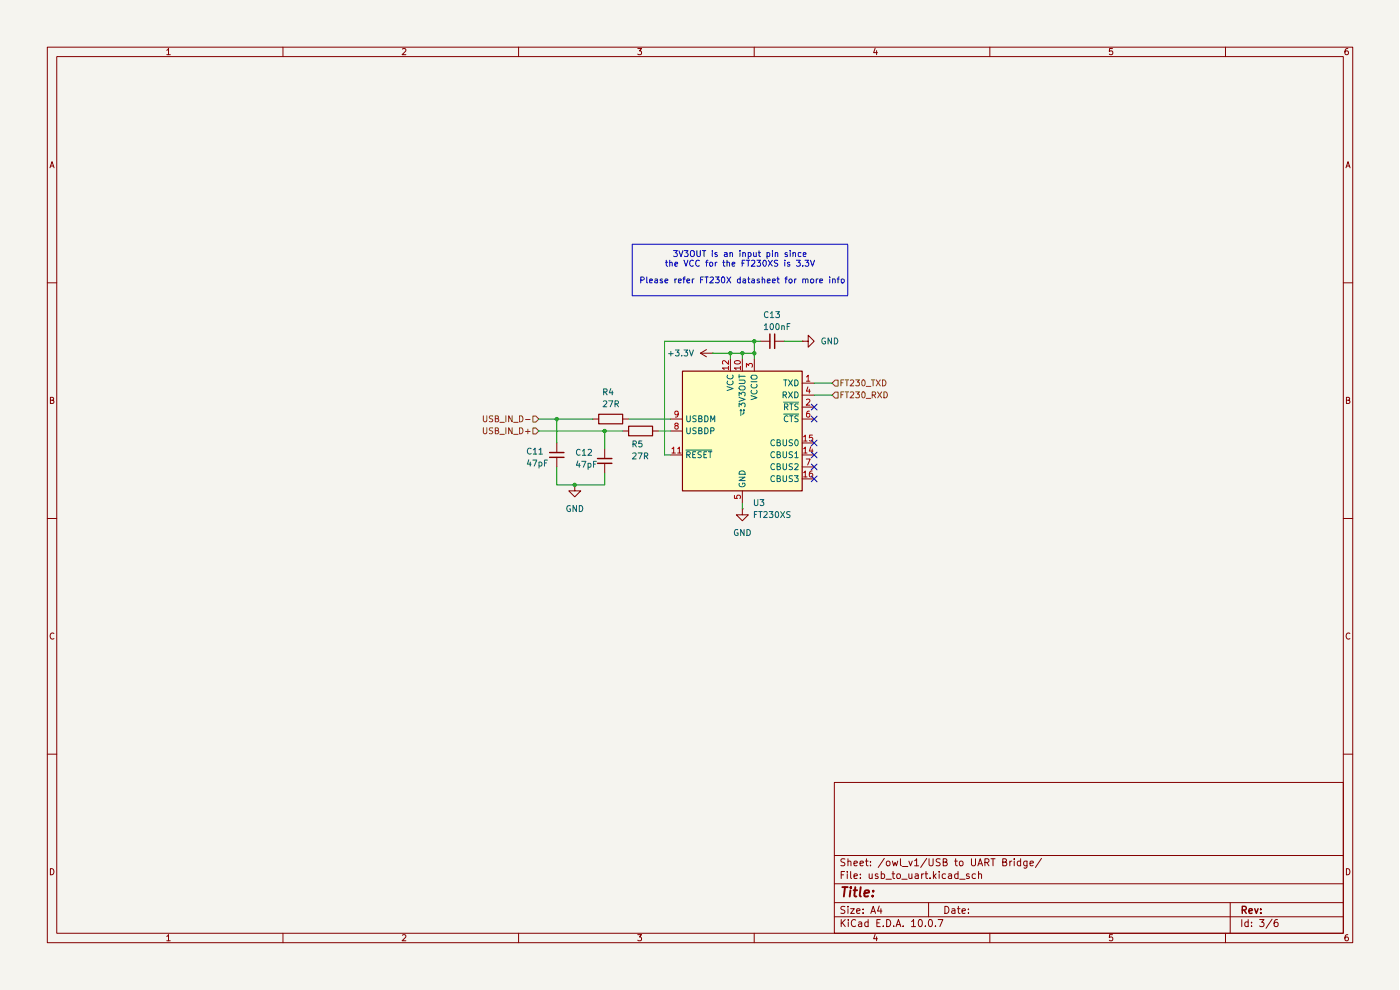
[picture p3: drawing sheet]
(kicad_sch
 (version 20260306)
 (generator "eeschema")
 (generator_version "10.0")
 (paper "A4")
 (lib_symbols
  (symbol "Device:C_Small"
   (pin_numbers (hide yes))
   (pin_names
    (offset 0.254) (hide yes)) (exclude_from_sim no) (in_bom yes) (on_board yes)
   (in_pos_files yes)
   (duplicate_pin_numbers_are_jumpers no)
   (property "Reference" "C" (at 0.254 1.778 0) (show_name no) (do_not_autoplace no) (effects (font (size 1.27 1.27)) (justify left)))
   (property "Value" "C_Small" (at 0.254 -2.032 0) (show_name no) (do_not_autoplace no) (effects (font (size 1.27 1.27)) (justify left)))
   (property "Footprint" "" (at 0 0 0) (show_name no) (do_not_autoplace no) (hide yes) (effects (font (size 1.27 1.27))))
   (property "Datasheet" "" (at 0 0 0) (show_name no) (do_not_autoplace no) (hide yes) (effects (font (size 1.27 1.27))))
   (property "Description" "Unpolarized capacitor, small symbol" (at 0 -10.16 0) (show_name no) (do_not_autoplace no) (hide yes) (effects (font (size 1.27 1.27))))
   (symbol "C_Small_0_1"
    (polyline (pts (xy -1.524 0.508) (xy 1.524 0.508)) (stroke (width 0.3048) (type default)) (fill (type none)))
    (polyline (pts (xy -1.524 -0.508) (xy 1.524 -0.508)) (stroke (width 0.3048) (type default)) (fill (type none))))
   (symbol "C_Small_1_1"
    (pin passive line (at 0 2.54 270) (length 2.032) (name "" (effects (font (size 1.27 1.27)))) (number "1" (effects (font (size 1.27 1.27)))))
    (pin passive line (at 0 -2.54 90) (length 2.032) (name "" (effects (font (size 1.27 1.27)))) (number "2" (effects (font (size 1.27 1.27))))))
   (embedded_fonts no))
  (symbol "Device:R"
   (pin_numbers (hide yes))
   (pin_names
    (offset 0)) (exclude_from_sim no) (in_bom yes) (on_board yes)
   (in_pos_files yes)
   (duplicate_pin_numbers_are_jumpers no)
   (property "Reference" "R" (at 2.032 0 90) (show_name no) (do_not_autoplace no) (effects (font (size 1.27 1.27))))
   (property "Value" "R" (at 0 0 90) (show_name no) (do_not_autoplace no) (effects (font (size 1.27 1.27))))
   (property "Footprint" "" (at -1.778 0 90) (show_name no) (do_not_autoplace no) (hide yes) (effects (font (size 1.27 1.27))))
   (property "Datasheet" "" (at 0 0 0) (show_name no) (do_not_autoplace no) (hide yes) (effects (font (size 1.27 1.27))))
   (property "Description" "Resistor" (at 0 0 0) (show_name no) (do_not_autoplace no) (hide yes) (effects (font (size 1.27 1.27))))
   (symbol "R_0_1"
    (rectangle (start -1.016 -2.54) (end 1.016 2.54) (stroke (width 0.254) (type default)) (fill (type none))))
   (symbol "R_1_1"
    (pin passive line (at 0 3.81 270) (length 1.27) (name "" (effects (font (size 1.27 1.27)))) (number "1" (effects (font (size 1.27 1.27)))))
    (pin passive line (at 0 -3.81 90) (length 1.27) (name "" (effects (font (size 1.27 1.27)))) (number "2" (effects (font (size 1.27 1.27))))))
   (embedded_fonts no))
  (symbol "Interface_USB:FT230XS" (exclude_from_sim no) (in_bom yes) (on_board yes)
   (in_pos_files yes)
   (duplicate_pin_numbers_are_jumpers no)
   (property "Reference" "U" (at -12.7 13.97 0) (show_name no) (do_not_autoplace no) (effects (font (size 1.27 1.27)) (justify left)))
   (property "Value" "FT230XS" (at 5.08 13.97 0) (show_name no) (do_not_autoplace no) (effects (font (size 1.27 1.27)) (justify left)))
   (property "Footprint" "Package_SO:SSOP-16_3.9x4.9mm_P0.635mm" (at 25.4 -15.24 0) (show_name no) (do_not_autoplace no) (hide yes) (effects (font (size 1.27 1.27))))
   (property "Datasheet" "https://ftdichip.com/wp-content/uploads/2025/06/DS_FT230X.pdf" (at 0 -29.21 0) (show_name no) (do_not_autoplace no) (hide yes) (effects (font (size 1.27 1.27))))
   (property "Description" "Full-Speed USB to Basic UART, SSOP-16" (at 0 -26.67 0) (show_name no) (do_not_autoplace no) (hide yes) (effects (font (size 1.27 1.27))))
   (property private "KLC_S4.2_VCC" "This is not a power converter chip" (at 0 -34.29 0) (show_name yes) (do_not_autoplace no) (hide yes) (effects (font (size 1.27 1.27))))
   (property private "KLC_S4.2_3V3OUT" "This is not a power converter chip" (at 0 -36.83 0) (show_name yes) (do_not_autoplace no) (hide yes) (effects (font (size 1.27 1.27))))
   (symbol "FT230XS_0_1"
    (rectangle (start -12.7 12.7) (end 12.7 -12.7) (stroke (width 0.254) (type default)) (fill (type background))))
   (symbol "FT230XS_1_1"
    (pin output line (at 15.24 10.16 180) (length 2.54) (name "TXD" (effects (font (size 1.27 1.27)))) (number "1" (effects (font (size 1.27 1.27)))))
    (pin output line (at 15.24 5.08 180) (length 2.54) (name "~{RTS}" (effects (font (size 1.27 1.27)))) (number "2" (effects (font (size 1.27 1.27)))))
    (pin power_in line (at 2.54 15.24 270) (length 2.54) (name "VCCIO" (effects (font (size 1.27 1.27)))) (number "3" (effects (font (size 1.27 1.27)))))
    (pin input line (at 15.24 7.62 180) (length 2.54) (name "RXD" (effects (font (size 1.27 1.27)))) (number "4" (effects (font (size 1.27 1.27)))))
    (pin power_in line (at 0 -15.24 90) (length 2.54) (name "GND" (effects (font (size 1.27 1.27)))) (number "5" (effects (font (size 1.27 1.27)))))
    (pin input line (at 15.24 2.54 180) (length 2.54) (name "~{CTS}" (effects (font (size 1.27 1.27)))) (number "6" (effects (font (size 1.27 1.27)))))
    (pin bidirectional line (at 15.24 -7.62 180) (length 2.54) (name "CBUS2" (effects (font (size 1.27 1.27)))) (number "7" (effects (font (size 1.27 1.27)))))
    (pin bidirectional line (at -15.24 0 0) (length 2.54) (name "USBDP" (effects (font (size 1.27 1.27)))) (number "8" (effects (font (size 1.27 1.27)))))
    (pin bidirectional line (at -15.24 2.54 0) (length 2.54) (name "USBDM" (effects (font (size 1.27 1.27)))) (number "9" (effects (font (size 1.27 1.27)))))
    (pin power_out line (at 0 15.24 270) (length 2.54) (name "3V3OUT" (effects (font (size 1.27 1.27)))) (number "10" (effects (font (size 1.27 1.27))))
    (alternate "VCC_{IN}" input line))
    (pin input line (at -15.24 -5.08 0) (length 2.54) (name "~{RESET}" (effects (font (size 1.27 1.27)))) (number "11" (effects (font (size 1.27 1.27)))))
    (pin power_in line (at -2.54 15.24 270) (length 2.54) (name "VCC" (effects (font (size 1.27 1.27)))) (number "12" (effects (font (size 1.27 1.27)))))
    (pin passive line (at 0 -15.24 90) (length 2.54) (hide yes) (name "GND" (effects (font (size 1.27 1.27)))) (number "13" (effects (font (size 1.27 1.27)))))
    (pin bidirectional line (at 15.24 -5.08 180) (length 2.54) (name "CBUS1" (effects (font (size 1.27 1.27)))) (number "14" (effects (font (size 1.27 1.27)))))
    (pin bidirectional line (at 15.24 -2.54 180) (length 2.54) (name "CBUS0" (effects (font (size 1.27 1.27)))) (number "15" (effects (font (size 1.27 1.27)))))
    (pin bidirectional line (at 15.24 -10.16 180) (length 2.54) (name "CBUS3" (effects (font (size 1.27 1.27)))) (number "16" (effects (font (size 1.27 1.27))))))
   (embedded_fonts no))
  (symbol "power:+3.3V"
   (power global)
   (pin_numbers (hide yes))
   (pin_names
    (offset 0) (hide yes)) (exclude_from_sim no) (in_bom yes) (on_board yes)
   (in_pos_files yes)
   (duplicate_pin_numbers_are_jumpers no)
   (property "Reference" "#PWR" (at 0 -3.81 0) (show_name no) (do_not_autoplace no) (hide yes) (effects (font (size 1.27 1.27))))
   (property "Value" "+3.3V" (at 0 3.556 0) (show_name no) (do_not_autoplace no) (effects (font (size 1.27 1.27))))
   (property "Footprint" "" (at 0 0 0) (show_name no) (do_not_autoplace no) (hide yes) (effects (font (size 1.27 1.27))))
   (property "Datasheet" "" (at 0 0 0) (show_name no) (do_not_autoplace no) (hide yes) (effects (font (size 1.27 1.27))))
   (property "Description" "Power symbol creates a global label with name \"+3.3V\"" (at 0 0 0) (show_name no) (do_not_autoplace no) (hide yes) (effects (font (size 1.27 1.27))))
   (symbol "+3.3V_0_1"
    (polyline (pts (xy -0.762 1.27) (xy 0 2.54)) (stroke (width 0) (type default)) (fill (type none)))
    (polyline (pts (xy 0 2.54) (xy 0.762 1.27)) (stroke (width 0) (type default)) (fill (type none)))
    (polyline (pts (xy 0 0) (xy 0 2.54)) (stroke (width 0) (type default)) (fill (type none))))
   (symbol "+3.3V_1_1"
    (pin power_in line (at 0 0 90) (length 0) (name "" (effects (font (size 1.27 1.27)))) (number "1" (effects (font (size 1.27 1.27))))))
   (embedded_fonts no))
  (symbol "power:GND"
   (power global)
   (pin_numbers (hide yes))
   (pin_names
    (offset 0) (hide yes)) (exclude_from_sim no) (in_bom yes) (on_board yes)
   (in_pos_files yes)
   (duplicate_pin_numbers_are_jumpers no)
   (property "Reference" "#PWR" (at 0 -6.35 0) (show_name no) (do_not_autoplace no) (hide yes) (effects (font (size 1.27 1.27))))
   (property "Value" "GND" (at 0 -3.81 0) (show_name no) (do_not_autoplace no) (effects (font (size 1.27 1.27))))
   (property "Footprint" "" (at 0 0 0) (show_name no) (do_not_autoplace no) (hide yes) (effects (font (size 1.27 1.27))))
   (property "Datasheet" "" (at 0 0 0) (show_name no) (do_not_autoplace no) (hide yes) (effects (font (size 1.27 1.27))))
   (property "Description" "Power symbol creates a global label with name \"GND\" , ground" (at 0 0 0) (show_name no) (do_not_autoplace no) (hide yes) (effects (font (size 1.27 1.27))))
   (symbol "GND_0_1"
    (polyline (pts (xy 0 0) (xy 0 -1.27) (xy 1.27 -1.27) (xy 0 -2.54) (xy -1.27 -1.27) (xy 0 -1.27)) (stroke (width 0) (type default)) (fill (type none))))
   (symbol "GND_1_1"
    (pin power_in line (at 0 0 270) (length 0) (name "" (effects (font (size 1.27 1.27)))) (number "1" (effects (font (size 1.27 1.27))))))
   (embedded_fonts no)))
 (rectangle
  (start 134.112 51.816)
  (end 179.832 62.738)
  (stroke (width 0) (type default))
  (fill (type none)))
 (text "Please refer FT230X datasheet for more info"
  (exclude_from_sim no)
  (at 157.48 59.69 0)
  (effects (font (size 1.27 1.27))))
 (text "3V3OUT is an input pin since\nthe VCC for the FT230XS is 3.3V"
  (exclude_from_sim no)
  (at 156.972 55.118 0)
  (effects (font (size 1.27 1.27))))
 (junction
  (at 128.27 91.44)
  (diameter 0)
  (color 0 0 0 0))
 (junction
  (at 118.11 88.9)
  (diameter 0)
  (color 0 0 0 0))
 (junction
  (at 160.02 72.39)
  (diameter 0)
  (color 0 0 0 0))
 (junction
  (at 154.94 74.93)
  (diameter 0)
  (color 0 0 0 0))
 (junction
  (at 121.92 102.87)
  (diameter 0)
  (color 0 0 0 0))
 (junction
  (at 157.48 74.93)
  (diameter 0)
  (color 0 0 0 0))
 (junction
  (at 160.02 74.93)
  (diameter 0)
  (color 0 0 0 0))
 (no_connect
  (at 172.72 96.52))
 (no_connect
  (at 172.72 99.06))
 (no_connect
  (at 172.72 101.6))
 (no_connect
  (at 172.72 93.98))
 (no_connect
  (at 172.72 88.9))
 (no_connect
  (at 172.72 86.36))
 (wire
  (pts (xy 160.02 72.39) (xy 161.29 72.39))
  (stroke (width 0) (type default)))
 (wire
  (pts (xy 128.27 102.87) (xy 121.92 102.87))
  (stroke (width 0) (type default)))
 (wire
  (pts (xy 166.37 72.39) (xy 170.18 72.39))
  (stroke (width 0) (type default)))
 (wire
  (pts (xy 118.11 99.06) (xy 118.11 102.87))
  (stroke (width 0) (type default)))
 (wire
  (pts (xy 128.27 91.44) (xy 132.08 91.44))
  (stroke (width 0) (type default)))
 (wire
  (pts (xy 140.97 72.39) (xy 160.02 72.39))
  (stroke (width 0) (type default)))
 (wire
  (pts (xy 157.48 74.93) (xy 160.02 74.93))
  (stroke (width 0) (type default)))
 (wire
  (pts (xy 118.11 102.87) (xy 121.92 102.87))
  (stroke (width 0) (type default)))
 (wire
  (pts (xy 128.27 91.44) (xy 128.27 95.25))
  (stroke (width 0) (type default)))
 (wire
  (pts (xy 142.24 96.52) (xy 140.97 96.52))
  (stroke (width 0) (type default)))
 (wire
  (pts (xy 172.72 81.28) (xy 176.53 81.28))
  (stroke (width 0) (type default)))
 (wire
  (pts (xy 118.11 88.9) (xy 118.11 93.98))
  (stroke (width 0) (type default)))
 (wire
  (pts (xy 133.35 88.9) (xy 142.24 88.9))
  (stroke (width 0) (type default)))
 (wire
  (pts (xy 128.27 100.33) (xy 128.27 102.87))
  (stroke (width 0) (type default)))
 (wire
  (pts (xy 151.13 74.93) (xy 154.94 74.93))
  (stroke (width 0) (type default)))
 (wire
  (pts (xy 157.48 74.93) (xy 157.48 76.2))
  (stroke (width 0) (type default)))
 (wire
  (pts (xy 139.7 91.44) (xy 142.24 91.44))
  (stroke (width 0) (type default)))
 (wire
  (pts (xy 154.94 74.93) (xy 154.94 76.2))
  (stroke (width 0) (type default)))
 (wire
  (pts (xy 114.3 91.44) (xy 128.27 91.44))
  (stroke (width 0) (type default)))
 (wire
  (pts (xy 160.02 74.93) (xy 160.02 76.2))
  (stroke (width 0) (type default)))
 (wire
  (pts (xy 160.02 72.39) (xy 160.02 74.93))
  (stroke (width 0) (type default)))
 (wire
  (pts (xy 154.94 74.93) (xy 157.48 74.93))
  (stroke (width 0) (type default)))
 (wire
  (pts (xy 172.72 83.82) (xy 176.53 83.82))
  (stroke (width 0) (type default)))
 (wire
  (pts (xy 157.48 107.95) (xy 157.48 106.68))
  (stroke (width 0) (type default)))
 (wire
  (pts (xy 140.97 96.52) (xy 140.97 72.39))
  (stroke (width 0) (type default)))
 (wire
  (pts (xy 114.3 88.9) (xy 125.73 88.9))
  (stroke (width 0) (type default)))
 (hierarchical_label "USB_IN_D+"
  (shape input)
  (at 114.3 91.44 180)
  (effects (font (size 1.27 1.27)) (justify right)))
 (hierarchical_label "FT230_RXD"
  (shape input)
  (at 176.53 83.82 0)
  (effects (font (size 1.27 1.27)) (justify left)))
 (hierarchical_label "USB_IN_D-"
  (shape input)
  (at 114.3 88.9 180)
  (effects (font (size 1.27 1.27)) (justify right)))
 (hierarchical_label "FT230_TXD"
  (shape input)
  (at 176.53 81.28 0)
  (effects (font (size 1.27 1.27)) (justify left)))
 (symbol
  (lib_id "power:GND")
  (at 170.18 72.39 90)
  (unit 1)
  (body_style 1)
  (exclude_from_sim no)
  (in_bom yes)
  (on_board yes)
  (in_pos_files yes)
  (dnp no)
  (fields_autoplaced yes)
  (property "Reference" "#PWR021" (at 176.53 72.39 0) (hide yes) (show_name no) (do_not_autoplace no) (effects (font (size 1.27 1.27))))
  (property "Value" "GND" (at 173.99 72.3899 90) (show_name no) (do_not_autoplace no) (effects (font (size 1.27 1.27)) (justify right)))
  (property "Footprint" "" (at 170.18 72.39 0) (hide yes) (show_name no) (do_not_autoplace no) (effects (font (size 1.27 1.27))))
  (property "Datasheet" "" (at 170.18 72.39 0) (hide yes) (show_name no) (do_not_autoplace no) (effects (font (size 1.27 1.27))))
  (property "Description" "Power symbol creates a global label with name \"GND\" , ground" (at 170.18 72.39 0) (hide yes) (show_name no) (do_not_autoplace no) (effects (font (size 1.27 1.27))))
  (pin "1"))
 (symbol
  (lib_id "Device:C_Small")
  (at 118.11 96.52 0)
  (unit 1)
  (body_style 1)
  (exclude_from_sim no)
  (in_bom yes)
  (on_board yes)
  (in_pos_files yes)
  (dnp no)
  (property "Reference" "C11" (at 111.506 95.758 0) (show_name no) (do_not_autoplace no) (effects (font (size 1.27 1.27)) (justify left)))
  (property "Value" "47pF" (at 111.506 98.298 0) (show_name no) (do_not_autoplace no) (effects (font (size 1.27 1.27)) (justify left)))
  (property "Footprint" "Capacitor_SMD:C_0603_1608Metric" (at 118.11 96.52 0) (hide yes) (show_name no) (do_not_autoplace no) (effects (font (size 1.27 1.27))))
  (property "Datasheet" "" (at 118.11 96.52 0) (hide yes) (show_name no) (do_not_autoplace no) (effects (font (size 1.27 1.27))))
  (property "Description" "Unpolarized capacitor, small symbol" (at 118.11 106.68 0) (hide yes) (show_name no) (do_not_autoplace no) (effects (font (size 1.27 1.27))))
  (pin "1")
  (pin "2"))
 (symbol
  (lib_id "power:+3.3V")
  (at 151.13 74.93 90)
  (unit 1)
  (body_style 1)
  (exclude_from_sim no)
  (in_bom yes)
  (on_board yes)
  (in_pos_files yes)
  (dnp no)
  (fields_autoplaced yes)
  (property "Reference" "#PWR019" (at 154.94 74.93 0) (hide yes) (show_name no) (do_not_autoplace no) (effects (font (size 1.27 1.27))))
  (property "Value" "+3.3V" (at 147.32 74.9299 90) (show_name no) (do_not_autoplace no) (effects (font (size 1.27 1.27)) (justify left)))
  (property "Footprint" "" (at 151.13 74.93 0) (hide yes) (show_name no) (do_not_autoplace no) (effects (font (size 1.27 1.27))))
  (property "Datasheet" "" (at 151.13 74.93 0) (hide yes) (show_name no) (do_not_autoplace no) (effects (font (size 1.27 1.27))))
  (property "Description" "Power symbol creates a global label with name \"+3.3V\"" (at 151.13 74.93 0) (hide yes) (show_name no) (do_not_autoplace no) (effects (font (size 1.27 1.27))))
  (pin "1"))
 (symbol
  (lib_id "Device:R")
  (at 129.54 88.9 90)
  (unit 1)
  (body_style 1)
  (exclude_from_sim no)
  (in_bom yes)
  (on_board yes)
  (in_pos_files yes)
  (dnp no)
  (property "Reference" "R4" (at 127.635 83.1849 90) (show_name no) (do_not_autoplace no) (effects (font (size 1.27 1.27)) (justify right)))
  (property "Value" "27R" (at 127.635 85.7249 90) (show_name no) (do_not_autoplace no) (effects (font (size 1.27 1.27)) (justify right)))
  (property "Footprint" "Resistor_SMD:R_0603_1608Metric" (at 129.54 90.678 90) (hide yes) (show_name no) (do_not_autoplace no) (effects (font (size 1.27 1.27))))
  (property "Datasheet" "" (at 129.54 88.9 0) (hide yes) (show_name no) (do_not_autoplace no) (effects (font (size 1.27 1.27))))
  (property "Description" "Resistor" (at 129.54 88.9 0) (hide yes) (show_name no) (do_not_autoplace no) (effects (font (size 1.27 1.27))))
  (pin "1")
  (pin "2"))
 (symbol
  (lib_id "power:GND")
  (at 157.48 107.95 0)
  (unit 1)
  (body_style 1)
  (exclude_from_sim no)
  (in_bom yes)
  (on_board yes)
  (in_pos_files yes)
  (dnp no)
  (fields_autoplaced yes)
  (property "Reference" "#PWR018" (at 157.48 114.3 0) (hide yes) (show_name no) (do_not_autoplace no) (effects (font (size 1.27 1.27))))
  (property "Value" "GND" (at 157.48 113.03 0) (show_name no) (do_not_autoplace no) (effects (font (size 1.27 1.27))))
  (property "Footprint" "" (at 157.48 107.95 0) (hide yes) (show_name no) (do_not_autoplace no) (effects (font (size 1.27 1.27))))
  (property "Datasheet" "" (at 157.48 107.95 0) (hide yes) (show_name no) (do_not_autoplace no) (effects (font (size 1.27 1.27))))
  (property "Description" "Power symbol creates a global label with name \"GND\" , ground" (at 157.48 107.95 0) (hide yes) (show_name no) (do_not_autoplace no) (effects (font (size 1.27 1.27))))
  (pin "1"))
 (symbol
  (lib_id "power:GND")
  (at 121.92 102.87 0)
  (unit 1)
  (body_style 1)
  (exclude_from_sim no)
  (in_bom yes)
  (on_board yes)
  (in_pos_files yes)
  (dnp no)
  (fields_autoplaced yes)
  (property "Reference" "#PWR020" (at 121.92 109.22 0) (hide yes) (show_name no) (do_not_autoplace no) (effects (font (size 1.27 1.27))))
  (property "Value" "GND" (at 121.92 107.95 0) (show_name no) (do_not_autoplace no) (effects (font (size 1.27 1.27))))
  (property "Footprint" "" (at 121.92 102.87 0) (hide yes) (show_name no) (do_not_autoplace no) (effects (font (size 1.27 1.27))))
  (property "Datasheet" "" (at 121.92 102.87 0) (hide yes) (show_name no) (do_not_autoplace no) (effects (font (size 1.27 1.27))))
  (property "Description" "Power symbol creates a global label with name \"GND\" , ground" (at 121.92 102.87 0) (hide yes) (show_name no) (do_not_autoplace no) (effects (font (size 1.27 1.27))))
  (pin "1"))
 (symbol
  (lib_id "Device:C_Small")
  (at 128.27 97.79 0)
  (unit 1)
  (body_style 1)
  (exclude_from_sim no)
  (in_bom yes)
  (on_board yes)
  (in_pos_files yes)
  (dnp no)
  (property "Reference" "C12" (at 121.92 96.012 0) (show_name no) (do_not_autoplace no) (effects (font (size 1.27 1.27)) (justify left)))
  (property "Value" "47pF" (at 121.92 98.552 0) (show_name no) (do_not_autoplace no) (effects (font (size 1.27 1.27)) (justify left)))
  (property "Footprint" "Capacitor_SMD:C_0603_1608Metric" (at 128.27 97.79 0) (hide yes) (show_name no) (do_not_autoplace no) (effects (font (size 1.27 1.27))))
  (property "Datasheet" "" (at 128.27 97.79 0) (hide yes) (show_name no) (do_not_autoplace no) (effects (font (size 1.27 1.27))))
  (property "Description" "Unpolarized capacitor, small symbol" (at 128.27 107.95 0) (hide yes) (show_name no) (do_not_autoplace no) (effects (font (size 1.27 1.27))))
  (pin "1")
  (pin "2"))
 (symbol
  (lib_id "Device:R")
  (at 135.89 91.44 90)
  (unit 1)
  (body_style 1)
  (exclude_from_sim no)
  (in_bom yes)
  (on_board yes)
  (in_pos_files yes)
  (dnp no)
  (property "Reference" "R5" (at 133.858 94.234 90) (show_name no) (do_not_autoplace no) (effects (font (size 1.27 1.27)) (justify right)))
  (property "Value" "27R" (at 133.858 96.774 90) (show_name no) (do_not_autoplace no) (effects (font (size 1.27 1.27)) (justify right)))
  (property "Footprint" "Resistor_SMD:R_0603_1608Metric" (at 135.89 93.218 90) (hide yes) (show_name no) (do_not_autoplace no) (effects (font (size 1.27 1.27))))
  (property "Datasheet" "" (at 135.89 91.44 0) (hide yes) (show_name no) (do_not_autoplace no) (effects (font (size 1.27 1.27))))
  (property "Description" "Resistor" (at 135.89 91.44 0) (hide yes) (show_name no) (do_not_autoplace no) (effects (font (size 1.27 1.27))))
  (pin "1")
  (pin "2"))
 (symbol
  (lib_id "Device:C_Small")
  (at 163.83 72.39 270)
  (unit 1)
  (body_style 1)
  (exclude_from_sim no)
  (in_bom yes)
  (on_board yes)
  (in_pos_files yes)
  (dnp no)
  (property "Reference" "C13" (at 161.798 66.802 90) (show_name no) (do_not_autoplace no) (effects (font (size 1.27 1.27)) (justify left)))
  (property "Value" "100nF" (at 161.798 69.342 90) (show_name no) (do_not_autoplace no) (effects (font (size 1.27 1.27)) (justify left)))
  (property "Footprint" "Capacitor_SMD:C_0603_1608Metric" (at 163.83 72.39 0) (hide yes) (show_name no) (do_not_autoplace no) (effects (font (size 1.27 1.27))))
  (property "Datasheet" "" (at 163.83 72.39 0) (hide yes) (show_name no) (do_not_autoplace no) (effects (font (size 1.27 1.27))))
  (property "Description" "Unpolarized capacitor, small symbol" (at 153.67 72.39 0) (hide yes) (show_name no) (do_not_autoplace no) (effects (font (size 1.27 1.27))))
  (pin "1")
  (pin "2"))
 (symbol
  (lib_id "Interface_USB:FT230XS")
  (at 157.48 91.44 0)
  (unit 1)
  (body_style 1)
  (exclude_from_sim no)
  (in_bom yes)
  (on_board yes)
  (in_pos_files yes)
  (dnp no)
  (fields_autoplaced yes)
  (property "Reference" "U3" (at 159.6233 106.68 0) (show_name no) (do_not_autoplace no) (effects (font (size 1.27 1.27)) (justify left)))
  (property "Value" "FT230XS" (at 159.6233 109.22 0) (show_name no) (do_not_autoplace no) (effects (font (size 1.27 1.27)) (justify left)))
  (property "Footprint" "Package_SO:SSOP-16_3.9x4.9mm_P0.635mm" (at 182.88 106.68 0) (hide yes) (show_name no) (do_not_autoplace no) (effects (font (size 1.27 1.27))))
  (property "Datasheet" "https://ftdichip.com/wp-content/uploads/2025/06/DS_FT230X.pdf" (at 157.48 120.65 0) (hide yes) (show_name no) (do_not_autoplace no) (effects (font (size 1.27 1.27))))
  (property "Description" "Full-Speed USB to Basic UART, SSOP-16" (at 157.48 118.11 0) (hide yes) (show_name no) (do_not_autoplace no) (effects (font (size 1.27 1.27))))
  (property private "KLC_S4.2_VCC" "This is not a power converter chip" (at 157.48 125.73 0) (hide yes) (show_name yes) (do_not_autoplace no) (effects (font (size 1.27 1.27))))
  (property private "KLC_S4.2_3V3OUT" "This is not a power converter chip" (at 157.48 128.27 0) (hide yes) (show_name yes) (do_not_autoplace no) (effects (font (size 1.27 1.27))))
  (pin "2")
  (pin "10")
  (pin "12")
  (pin "8")
  (pin "14")
  (pin "1")
  (pin "15")
  (pin "9")
  (pin "16")
  (pin "11")
  (pin "13")
  (pin "3")
  (pin "4")
  (pin "5")
  (pin "6")
  (pin "7")))
